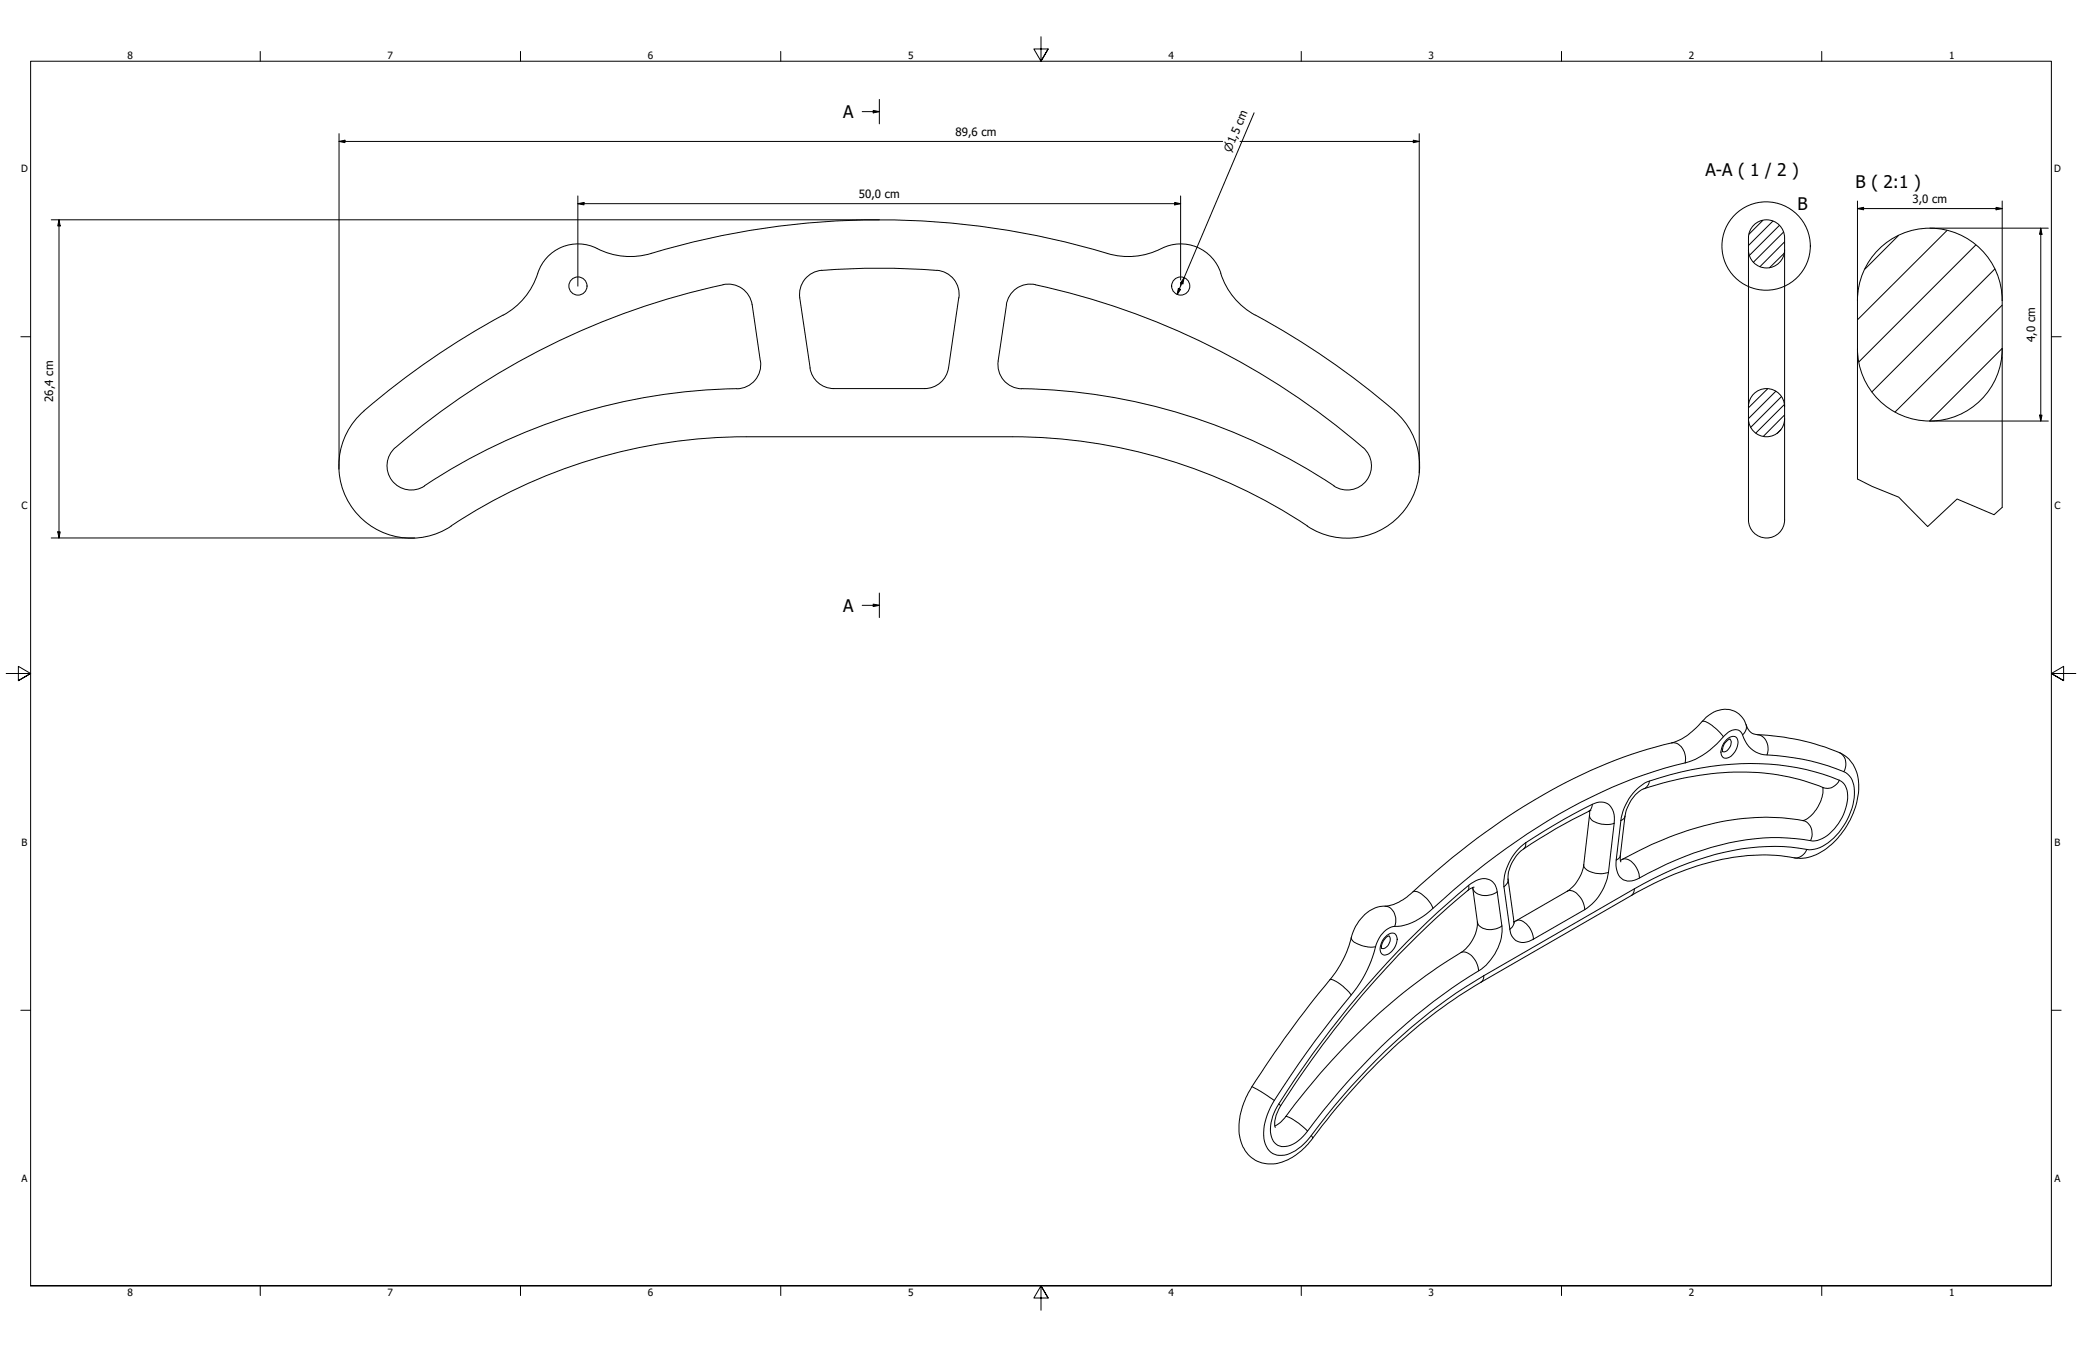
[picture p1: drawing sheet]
<svg xmlns="http://www.w3.org/2000/svg" width="864mm" height="559mm" viewBox="0 0 864 559" stroke-linecap="round" stroke-linejoin="round" font-family="sans-serif">
<!-- layer: Hatch (ISO) -->
<g fill="none" stroke="#000" stroke-width=".41">
<path d="M731.2 91.4l-5.8 5.8M735.4 91.7l-10.1 10.2M738.1 93.5l-12.4 12.4M739.8 96.3l-12.5 12.5M787.5 97.7l-14 14M807.6 95.6l-37.1 37.1M740.2 105l-6.2 6.1M740.2 100.3l-10.2 10.4M819.6 101.6l-48.5 48.5M827.4 111.6l-50.9 51M830.5 126.6l-44.5 44.3M830.5 144.5l-30.1 30.2"/>
<path d="M733.2 161.3l-7.9 7.9M736.6 162.3l-11.3 11.4M738.7 178.2l-1.6 1.6M739 164.5l-12.8 12.8M740.2 167.8l-11.9 11.9M740.2 172.1l-8.8 8.9"/>
</g>
<!-- layer: Visible (ANSI) -->
<g fill="none" stroke="#000" stroke-width=".41">
<path d="M223 113.4a30 30 0 0 1-14.3 17.3M270.1 105.1a31.6 31.6 0 0 1-24.7-3 17.5 17.5 0 0 0-22.3 11.3M270.1 105.1a327.8 327.8 0 0 1 189.2 0M299.9 118.1a10 10 0 0 1 12.1 8.3M300 118.1a307.7 307.7 0 0 0-136 67.6M340.9 112.2a307.7 307.7 0 0 1 47.6 0M340.9 112.1a10 10 0 0 0-9.2 11.5M388.6 112.1a10 10 0 0 1 9.1 11.5M481.7 103.1a30 30 0 0 1-22.4 2M481.8 103.1a17.5 17.5 0 0 1 24.6 10.3M506.4 113.4a30 30 0 0 0 14.3 17.3M208.7 130.7a318.8 318.8 0 0 0-59.3 41.3 30 30 0 0 0-2.1 40.2 30 30 0 0 0 39.9 6"/>
<path d="M312 126.4l3.4 23.4M331.7 123.5l4.3 29.2M397.7 123.5l-4.3 29.1a10 10 0 0 1-9.9 8.6M417.4 126.4a9.9 9.9 0 0 1 12-8.3 307.7 307.7 0 0 1 136 67.6M417.5 126.4l-3.5 23.4M520.7 130.7a318.8 318.8 0 0 1 59.3 41.3 30 30 0 0 1 2.1 40.2 30 30 0 0 1-39.9 6M315.4 149.8a10 10 0 0 1-9.7 11.5M336 152.6a10 10 0 0 0 9.9 8.6M414 149.8a10 10 0 0 0 9.8 11.5 240.3 240.3 0 0 1 129.5 40.2M305.6 161.2a240.9 240.9 0 0 0-129.5 40.3M345.9 161.2h37.6M164 185.6a10 10 0 0 0-1.4 13.7 10 10 0 0 0 13.5 2.3"/>
<path d="M565.4 185.6a10 10 0 0 1 1.4 13.7 10 10 0 0 1-13.5 2.3M542.3 218.2a220.9 220.9 0 0 0-122.4-37h-110.4a220.9 220.9 0 0 0-122.4 37M717.5 306.6a4.9 4.9 0 0 0-2.9 5.2M659.3 336.5l.1 1.3-2.5 20.9a16.6 16.6 0 0 1-6.8 11l-22.1 12.7M659.9 336.3a167.2 167.2 0 0 0-29.9 17.5 15.9 15.9 0 0 0-4.5 10.9l2.6 18.2M756 326.6a14.6 14.6 0 0 1-6.3 13l-1.8 .8M756.4 326.8a95 95 0 0 0-54-4.7 101.9 101.9 0 0 0-22 5.9 16.3 16.3 0 0 0-6.4 10.6l-1.9 16.4 .2 2.5M747.9 340.4a99.2 99.2 0 0 0-53.1 6 170.5 170.5 0 0 0-22.6 10.6M566.1 379.4a13.5 13.5 0 0 1 10-3.6l.6-.2a22.9 22.9 0 0 0 9.4-5.6 275.6 275.6 0 0 1 77.1-51.8 209.8 209.8 0 0 1 32.3-10.7 34.1 34.1 0 0 0 12.2-10 10.4 10.4 0 0 1 13.7-1.3 24.3 24.3 0 0 1 4 6.7l1.4 1.3 1.3 .4a96.1 96.1 0 0 1 36.5 8.5 16.1 16.1 0 0 1 6.1 16.8 33.6 33.6 0 0 1-17.4 24.7 15.8 15.8 0 0 1-11 .9 89.7 89.7 0 0 0-47.5 7 149.6 149.6 0 0 0-18.1 9l-62.4 36a234.1 234.1 0 0 0-63.9 57.1l-2 2.4a43.1 43.1 0 0 1-11.6 12.6 14.9 14.9 0 0 1-17.7 .6 17.7 17.7 0 0 1-4.8-17.3l2.2-6.6a70.5 70.5 0 0 1 8.4-14.1 507.8 507.8 0 0 1 29-38.7l2.6-4.3a52.6 52.6 0 0 0 4.8-12.6l2.3-4.4zM610.9 368.2l1.9 14.3a15.5 15.5 0 0 1-6.8 12.6 259.5 259.5 0 0 0-73.3 68.9l-1.8 1.8-2.1 1.3M611.5 368l-1.2 .5a351.6 351.6 0 0 0-66.1 71.1l-2.2 3.1a154.8 154.8 0 0 0-12.3 19.2l-1 3.5 .3 2.3M576.2 388.3a5.2 5.2 0 0 0-3.1 5.2"/>
<circle cx="239.7" cy="118.7" r="3.8"/>
<circle cx="489.8" cy="118.7" r="3.8"/>
</g>
<!-- layer: Visible Narrow (ANSI) -->
<g fill="none" stroke="#000" stroke-width=".41">
<path d="M706 299.3a7.4 7.4 0 0 1 5.5 2.8l3.3 3.5M693.4 308.2a5.8 5.8 0 0 1 5.8 6.5l-.2 1.8M699 316.5a33.1 33.1 0 0 0 16.5-11.5 4.5 4.5 0 0 1 6.6-1.3 17.9 17.9 0 0 0 5 7.5l1 .7a9.9 9.9 0 0 0 4.9 1.3 90.8 90.8 0 0 1 32.6 7.3 10.5 10.5 0 0 1 3.5 10.5 27.9 27.9 0 0 1-14.2 20.6l-2.3 .7a11.6 11.6 0 0 1-6.3-.4 93.4 93.4 0 0 0-45.8 6.1l-11.2 4.8-11.4 5.9M699 316.5a206.7 206.7 0 0 0-69.9 32.5 361.4 361.4 0 0 0-37.6 30.3 23.2 23.2 0 0 1-14.3 5.3 12.5 12.5 0 0 0-7.1 10.1 55.7 55.7 0 0 1-13.4 22.7 366.2 366.2 0 0 0-29.7 42 19.3 19.3 0 0 0-1.7 16.2 7.2 7.2 0 0 0 10.9 2.3l3.5-2.2 2.2-2.2a269.9 269.9 0 0 1 62.2-61.6l11.3-7.1M716.2 306.8a2.62 2.62 0 0 1 4.5-.1 6.6 6.6 0 0 1-5.1 7.8 2.7 2.7 0 0 1-1.5-3.9l1-2.4zM717.5 306.6a3.6 3.6 0 0 1-2.6 5.3l-.3-.1M724.2 300.6l.1 1.9-1.5 2.4M729 304.8a6 6 0 0 1 4 8.4M762.8 312.2a5.4 5.4 0 0 1 2 7.9M659.3 338.3a4.2 4.2 0 0 0 4 3.3l3.8 .5 2.4-.6M660.5 333.7a5.8 5.8 0 0 1 6.3-.3 5.8 5.8 0 0 1 2.8 5.7l-.1 2.4M660.5 333.7l-.5 1.8-1.1 1.1"/>
<path d="M660.5 333.7l-11.9 6.2-15.7 9.7M674 338.6l-.3 .8-1.4 1M684.2 324l-.9 2.1-1.5 1.1M762.9 323.7a7.7 7.7 0 0 1 3.3 8.8 21 21 0 0 1-11.4 15.8l-.9 .4a10.4 10.4 0 0 1-6-.5 96.9 96.9 0 0 0-49.1 7.1l-7.5 3.2-7.5 3.7a17.3 17.3 0 0 1-7.8 3.3 5.3 5.3 0 0 1-5.5-5.2l-.1-3.5M762.9 323.7a104.7 104.7 0 0 0-61.5-4.3l-12.9 3.3a16.7 16.7 0 0 0-8.3 3.6 22.7 22.7 0 0 0-7.9 14.1M762.9 323.7a5.5 5.5 0 0 1-6.5 3.1M632.9 349.6a21.8 21.8 0 0 0-9.1 18.3M632.9 349.6l-.3 1.9-.6 .7M656.9 358.7a4.2 4.2 0 0 0 4 3.3l3.8 .5 2.5-.6M669.5 341.5l-2.3 20.4M672.1 355l-.7 1.2-1 .6M672.3 340.4l-1.9 16.4"/>
<path d="M672.8 356.5a5.3 5.3 0 0 1 6.1 3.6l1 2.5 .1 1.6M747.9 340.4a5.8 5.8 0 0 1 3.1 8.3M749.5 352.4a5.1 5.1 0 0 1-5.4 3.5M574.5 375.9a5.7 5.7 0 0 1 4.3 7.6l-.3 .8M586.1 370a4 4 0 0 1 4.3 1.5 12 12 0 0 1 4 5.4M609.2 367.3l.1 1.1-.5 1.1M610.9 368.3a5.3 5.3 0 0 0 6.7 3l1.9-.5 1.5-.8M621 370a5.7 5.7 0 0 0-8.8-4.7 28.7 28.7 0 0 0-7.3 5.6 388 388 0 0 0-75.9 89.6 14.5 14.5 0 0 0-.8 12.9 5.9 5.9 0 0 0 8.3 1.2l4-3.2a282.4 282.4 0 0 1 57.8-58.6l11.3-7.8a22.6 22.6 0 0 0 10.4-9.2 18.9 18.9 0 0 0 3-11.7M621 370l2 14.1M623.8 367.9l2.5 17.6M625.5 364.7l-.2 1.7-1.5 1.5M650.1 369.7a4.1 4.1 0 0 1 4.9 2l1.5 2.3 .9 3.4"/>
<path d="M657.4 377.4l-21.4 12.2M667.2 361.9a22.7 22.7 0 0 1-9.8 15.5M677.9 368.7l-.2 1.5-1 1.3M677.9 368.7l-62.5 36.1M560.5 389a3.9 3.9 0 0 0 3.5 2.9 11.7 11.7 0 0 0 6.6 .9M574.8 388.5a2.67 2.67 0 0 1 4.2-.6 6.5 6.5 0 0 1-4.8 8.3 2.82 2.82 0 0 1-1.5-4l1-2.4zM576.2 388.3a3.7 3.7 0 0 1-2.7 5.2l-.4-.1M606 395.1a5.5 5.5 0 0 1 6.1 3.5l.7 1.7 .5 2.5M612.8 382.5a5 5 0 0 0 5.8 3.2l1.9-.4 2.5-1.2M626.3 385.5a5.6 5.6 0 0 0 8.7 4.6l1-.5M628 382.3l-.4 1.7-1.3 1.5M628.8 382a4.1 4.1 0 0 1 4.9 2l1.6 2.3 .7 3.3"/>
<path d="M551.6 406.5a7.6 7.6 0 0 1 5.5 2.7l3.4 3.6M615.4 404.8l-.4 1.9-.7 .8M519.3 450.8l3.7 2 5.6 3.7M530.4 458l.8 .7M533.3 463.2a18.2 18.2 0 0 1 8.1 5.1l1 .9M543.9 471.1l.6 1.1"/>
</g>
<!-- layer: Visible (ISO) -->
<path d="M725.3 103.7a7.5 7.5 0 0 0 7.4 7.5 7.5 7.5 0 0 0 7.5-7.5M770.5 124.7v74M770.5 124.7a30 30 0 0 1 30-30 30 30 0 0 1 30 30M830.5 124.7v85.8M770.5 144.7a30 30 0 0 0 30 30 30 30 0 0 0 30-30M725.3 168.7a7.5 7.5 0 0 1 7.4-7.5 7.5 7.5 0 0 1 7.5 7.5M725.3 173.7a7.5 7.5 0 0 0 7.4 7.5 7.5 7.5 0 0 0 7.5-7.5M725.3 168.7v-70a7.5 7.5 0 0 1 7.4-7.5 7.5 7.5 0 0 1 7.5 7.5v70M725.3 173.7v38.2a11.7 11.7 0 0 0 1.2 7.9 7.5 7.5 0 0 0 8.4 3.1 7.5 7.5 0 0 0 5.3-7.2v-42M725.3 168.7v5M740.2 168.7v5" fill="none" stroke="#000" stroke-width=".41"/>
<!-- layer: Break Line (ISO) -->
<path d="M770.5 198.7l6 3.1 11.1 4.4 12 12.2 12.2-11.4 15.3 6.5 3.4-3" fill="none" stroke="#000" stroke-width=".41"/>
<!-- layer: Section Line (ISO) -->
<path d="M357.6 46.3h7.1M362.2 45.8l2.5 .5-2.5 .5zM364.7 41.2v10.2M357.6 251.1h7.1M362.2 250.6l2.5 .5-2.5 .5zM364.7 246v10.2" fill="none" stroke="#000" stroke-width=".41"/>
<path d="M362.2 45.8l2.5 .5-2.5 .5zM362.2 250.6l2.5 .5-2.5 .5z" fill="#000"/>
<!-- layer: Detail Boundary (ISO) -->
<circle cx="732.6" cy="102.1" r="18.3" fill="none" stroke="#000" stroke-width=".41"/>
<!-- layer: Border (ANSI) -->
<g fill="none" stroke="#000" stroke-width=".41">
<path d="M431.8 15.2v10.2l-3-5.1h6l-3 5.1 3-5.1M107.9 21.3v4.1M215.9 21.3v4.1M323.8 21.3v4.1M539.8 21.3v4.1M647.7 21.3v4.1M755.6 21.3v4.1M8.6 139.7h4.1M850.9 139.7h4.1M2.5 279.4h10.2l-5.1-3v6l5.1-3-5.1 3M861.1 279.4h-10.2l5.1-3v6l-5.1-3 5.1 3M8.6 419.1h4.1"/>
<path d="M850.9 419.1h4.1M12.7 533.4v-508h838.2v508h-838.2h838.2M107.9 533.4v4.1M215.9 533.4v4.1M323.8 533.4v4.1M434.8 538.5l-3-5.1 3 5.1h-6l3-5.1v10.2M539.8 533.4v4.1M647.7 533.4v4.1M755.6 533.4v4.1"/>
</g>
<!-- layer: Dimension (ISO) -->
<g fill="none" stroke="#000" stroke-width=".41">
<path d="M140.6 58.7l2.5-.5v1zM140.6 58.7h366.6M140.6 55.5v139.1M514.3 58.7h74.4M520.2 46.8l-31.9 75.4M586.2 58.2l2.5 .5-2.5 .5zM588.7 55.5v140.7M21.3 91.2h343.4M24.5 91.2l.5 2.5h-1zM24.5 91.2v132M239.7 84.5l2.5-.5v1zM239.7 84.5h250"/>
<path d="M239.7 81.3v37.4M487.3 84l2.4 .5-2.4 .5zM489.7 81.3v34.9M770.5 86.5l2.5-.5v1zM770.5 86.5h60M770.5 83.4v41.3M800.5 94.7h49.1M828 86l2.5 .5-2.5 .5zM830.5 83.4v41.3M846.5 94.7l.5 2.5h-1zM846.5 94.7v80M488.8 119.6l.9 .5-1.4 2.1z"/>
<path d="M489.7 117.3v1.4M491.2 115.2l-.6 2.6-.9-.5zM800.5 174.7h49.1M846 172.2h1l-.5 2.5zM21.3 223.2h150.7M24 220.6h1l-.5 2.6z"/>
</g>
<path d="M140.6 58.7l2.5-.5v1zM586.2 58.2l2.5 .5-2.5 .5zM24.5 91.2l.5 2.5h-1zM239.7 84.5l2.5-.5v1zM487.3 84l2.4 .5-2.4 .5zM770.5 86.5l2.5-.5v1zM828 86l2.5 .5-2.5 .5zM846.5 94.7l.5 2.5h-1zM488.8 119.6l.9 .5-1.4 2.1zM491.2 115.2l-.6 2.6-.9-.5zM846 172.2h1l-.5 2.5zM24 220.6h1l-.5 2.6z" fill="#000"/>
<g font-size="7.2">
<text x="349.7" y="48.9">A</text>
<text x="707.4" y="73.2">A-A ( 1 / 2 )</text>
<text x="769.7" y="77.8">B ( 2:1 )</text>
<text x="745.7" y="87.1">B</text>
<text x="349.7" y="253.7">A</text>
</g>
<g font-size="4.7">
<text x="396.3" y="56.2">89,6 cm</text>
<text x="356.2" y="82">50,0 cm</text>
<text x="793.2" y="84.2">3,0 cm</text>
<text x="844.1" y="141.9" transform="rotate(-90 844.1 141.9)">4,0 cm</text>
<text x="22" y="166.8" transform="rotate(-90 22 166.8)">26,4 cm</text>
</g>
<text font-size="4.6" x="510.5" y="63.5" transform="rotate(-67 510.5 63.5)">⌀1,5 cm</text>
<g font-size="4.1">
<text x="52.8" y="24.4">8</text>
<text x="160.8" y="24.4">7</text>
<text x="268.7" y="24.4">6</text>
<text x="376.7" y="24.4">5</text>
<text x="484.6" y="24.4">4</text>
<text x="592.6" y="24.4">3</text>
<text x="700.5" y="24.4">2</text>
<text x="808.5" y="24.4">1</text>
<text x="8.7" y="71.4">D</text>
<text x="852" y="71.4">D</text>
<text x="8.9" y="211.1">C</text>
<text x="852.2" y="211.1">C</text>
<text x="8.9" y="350.8">B</text>
<text x="852.2" y="350.8">B</text>
<text x="8.9" y="490.5">A</text>
<text x="852.2" y="490.5">A</text>
<text x="52.8" y="537.5">8</text>
<text x="160.8" y="537.5">7</text>
<text x="268.7" y="537.5">6</text>
<text x="376.7" y="537.5">5</text>
<text x="484.6" y="537.5">4</text>
<text x="592.6" y="537.5">3</text>
<text x="700.5" y="537.5">2</text>
<text x="808.5" y="537.5">1</text>
</g>
</svg>
